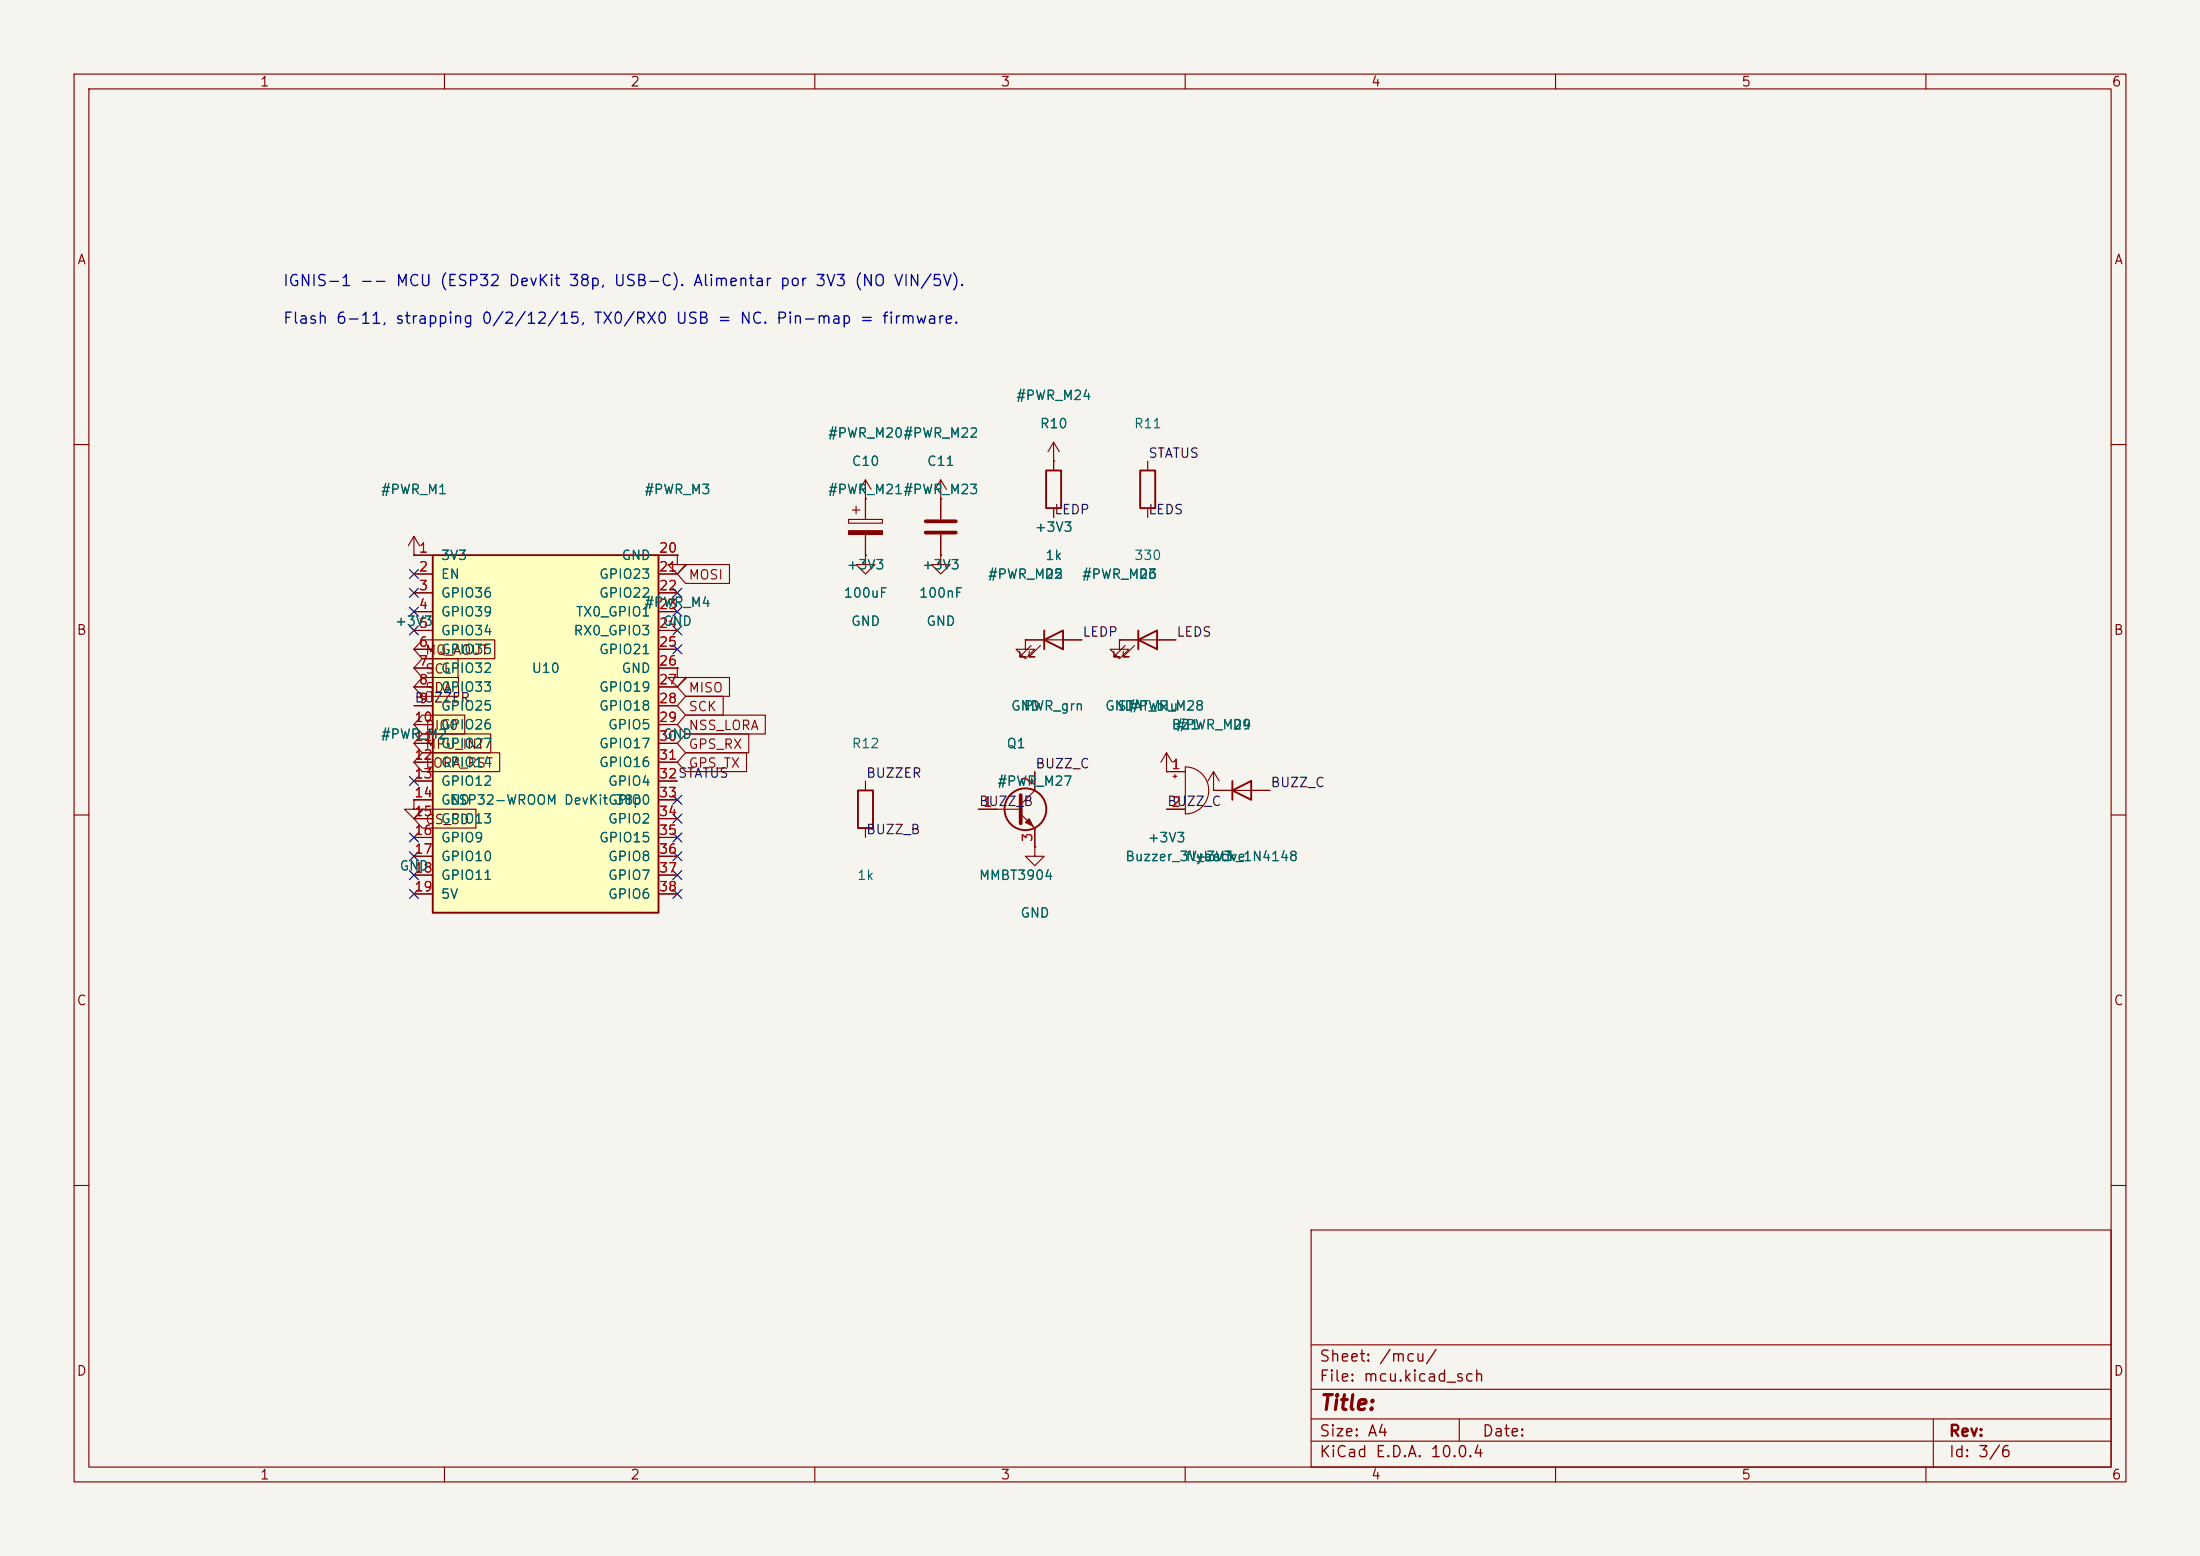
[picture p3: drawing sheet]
<svg xmlns="http://www.w3.org/2000/svg" width="297mm" height="210mm" viewBox="0 0 297 210" stroke-linecap="round" stroke-linejoin="round" font-family="sans-serif">
<path d="M0 0h297v210h-297z" fill="#f5f4ef" stroke="#f5f4ef" stroke-width=".14"/>
<g fill="none" stroke="#840000" stroke-width=".15">
<path d="M10 10h277v190h-277zM12 12h273v186h-273zM60 10v2M110 10v2M160 10v2M210 10v2M260 10v2M142.2 59.7v3.8M142.2 59.7l-.7 1.3M142.2 59.7l.8 1.3M10 60h2M114.6 70.1h4.5v.5h-4.5z"/>
<path d="M115.1 68.8h1M115.6 68.3v1M116.8 74.9v1.3h1.3l-1.3 1.3-1.2-1.3h1.2M116.8 74.9h.1M116.8 67.3h.1M116.8 64.8l-.7 1.2M116.8 64.8l.8 1.2M116.8 64.8v5.3M116.8 72.1v2.8M127 67.3h.1M127 74.9v1.3h1.3l-1.3 1.3-1.3-1.3h1.3M127 74.9h.1"/>
<path d="M127 64.8v5.3M127 72.1v2.8M127 64.8l-.8 1.2M127 64.8l.8 1.2M142.2 62.2h.1M142.2 68.6v1.3M154.9 62.2v1.3M154.9 68.6v1.3M285 60h2M138.4 86.4v1.2h1.3l-1.3 1.3-1.2-1.3h1.2M138.4 86.4h.1M138.4 86.4h7.6"/>
<path d="M139.2 87.1l-1.5 1.5h.7h-.7v-.7M140.5 87.1l-1.6 1.5h.8h-.8v-.7M151.1 86.4v1.2h1.3l-1.3 1.3-1.2-1.3h1.2M151.1 86.4h.1M151.1 86.4h7.6M151.9 87.1l-1.5 1.5h.7h-.7v-.7M153.2 87.1l-1.6 1.5h.8h-.8v-.7M10 110h2M139.7 114.3v1.3h1.3l-1.3 1.2-1.3-1.2h1.3M139.7 114.3h.1M285 110h2M10 160h2"/>
<path d="M177 166h108v32h-108zM285 160h2M60 198v2M110 198v2M160 198v2M177 194.5h108M177 191.5h108M177 187.5h108M177 181.5h108M197 191.5v3M210 198v2M260 198v2"/>
<path d="M261 191.5v6.5"/>
</g>
<path d="M125 70.4h4M125 71.9h4" fill="none" stroke="#840000" stroke-width=".51"/>
<path d="M141.2 63.5h2.1v5.1h-2.1zM153.9 63.5h2.1v5.1h-2.1zM141 86.4l2.5-1.3v2.5zM141 85.1v2.5M153.7 86.4l2.5-1.3v2.5zM153.7 85.1v2.5" fill="none" stroke="#840000" stroke-width=".25"/>
<path d="M114.6 71.6h4.5v.5h-4.5z" fill="#840000" stroke="#840000" stroke-width=".15"/>
<path d="M58.4 74.9h30.5v48.3h-30.5z" fill="#ffffc2"/>
<g fill="none" stroke="#840000" stroke-width=".25">
<path d="M58.4 74.9h30.5v48.3h-30.5zM115.8 106.7h2.1v5.1h-2.1zM166.4 106.7l2.5-1.3v2.6zM166.4 105.4v2.6"/>
<circle cx="138.4" cy="109.2" r="2.82"/>
</g>
<g fill="none" stroke="#840000" stroke-width=".15">
<path d="M55.9 74.9h.1M55.9 74.9h2.5M55.9 77.5h2.5M55.9 72.4l-.8 1.3M55.9 72.4l.7 1.3M55.9 72.4v2.5M88.9 74.9h2.5M88.9 77.5h2.5M91.4 74.9v1.3h1.3l-1.3 1.3-1.2-1.3h1.2M91.4 74.9h.1M92.6 76.2h5.9v2.5h-5.9l-1.2-1.2zM116.8 74.9h.1"/>
<path d="M116.8 67.3h.1M116.8 67.3v2.8M116.8 72.1v2.8M127 67.3h.1M127 74.9h.1M127 67.3v2.8M127 72.1v2.8M142.2 62.2h.1M142.2 62.2v1.3M142.2 68.6v1.3M55.9 80h2.5M55.9 82.6h2.5"/>
<path d="M55.9 85.1h2.5M55.9 87.6h2.5M55.9 90.2h2.5M55.9 92.7h2.5M55.9 95.3h2.5M55.9 97.8h2.5M57 86.4h9.8v2.5h-9.8l-1.1-1.3zM57 88.9h4.8v2.5h-4.8l-1.1-1.2zM57 91.4h4.9v2.6h-4.9l-1.1-1.3zM57 96.5h5.7v2.6h-5.7l-1.1-1.3zM57 99.1h9.2v2.5h-9.2l-1.1-1.3zM88.9 80h2.5"/>
<path d="M88.9 82.6h2.5M88.9 85.1h2.5M88.9 87.6h2.5M88.9 90.2h2.5M88.9 92.7h2.5M88.9 95.3h2.5M88.9 97.8h2.5M91.4 90.2v1.2h1.3l-1.3 1.3-1.2-1.3h1.2M91.4 90.2h.1M92.6 96.5h10.7v2.6h-10.7l-1.2-1.3zM92.6 99.1h8.5v2.5h-8.5l-1.2-1.3zM92.6 94h5v2.5h-5l-1.2-1.2z"/>
<path d="M92.6 91.4h5.9v2.6h-5.9l-1.2-1.3zM138.4 86.4h.1M138.4 86.4h2.6M143.5 86.4h2.5M151.1 86.4h.1M151.1 86.4h2.6M156.2 86.4h2.5M55.9 108v1.2h1.2l-1.2 1.3-1.3-1.3h1.3M55.9 108h.1M55.9 100.3h2.5M55.9 102.9h2.5M55.9 105.4h2.5"/>
<path d="M55.9 108h2.5M55.9 110.5h2.5M55.9 113h2.5M55.9 115.6h2.5M55.9 118.1h2.5M57 101.6h10.5v2.5h-10.5l-1.1-1.2zM57 109.2h7.3v2.6h-7.3l-1.1-1.3zM88.9 100.3h2.5M88.9 102.9h2.5M88.9 105.4h2.5M88.9 108h2.5M88.9 110.5h2.5"/>
<path d="M88.9 113h2.5M88.9 115.6h2.5M88.9 118.1h2.5M92.6 101.6h8.2v2.5h-8.2l-1.2-1.2zM116.8 105.4v1.3M116.8 111.8v1.2M132.1 109.2h5.7M137.8 109.9l1.9 1.9v2.5M139.7 114.3h.1M139.7 104.1v2.6l-1.9 1.9M157.5 104.1h.1M157.5 109.2h2.5"/>
<path d="M157.5 101.6l-.8 1.3M157.5 101.6l.7 1.3M157.5 101.6v2.5M157.5 104.1h2.5M158.4 104.8h.5M158.6 104.5v.5M160 103.5a3.2 3.2 0 0 1 3.2 3.2 3.2 3.2 0 0 1-3.2 3.2zM163.8 106.7h.1M163.8 104.1l-.7 1.3M163.8 104.1l.8 1.3M163.8 104.1v2.6M163.8 106.7h7.6"/>
<path d="M55.9 120.7h2.5M88.9 120.7h2.5"/>
</g>
<path d="M137.8 107.3v3.8" fill="none" stroke="#840000" stroke-width=".51"/>
<path d="M138.4 111l.5-.5 .5 1z" fill="#840000" stroke="#840000" stroke-width=".15"/>
<g fill="none" stroke="#000084" stroke-width=".15">
<path d="M55.3 79.4l1.2 1.2M55.3 76.9l1.2 1.2M56.5 79.4l-1.2 1.2M56.5 76.9l-1.2 1.2M90.8 79.4l1.2 1.2M92 79.4l-1.2 1.2M55.3 84.5l1.2 1.2M55.3 81.9l1.2 1.3M56.5 84.5l-1.2 1.2M56.5 81.9l-1.2 1.3M90.8 81.9l1.2 1.3M90.8 87l1.2 1.2"/>
<path d="M90.8 84.5l1.2 1.2M92 81.9l-1.2 1.3M92 87l-1.2 1.2M92 84.5l-1.2 1.2M55.3 104.8l1.2 1.2M55.3 112.4l1.2 1.2M55.3 115l1.2 1.2M55.3 117.5l1.2 1.2M56.5 117.5l-1.2 1.2M56.5 104.8l-1.2 1.2M56.5 112.4l-1.2 1.2M56.5 115l-1.2 1.2"/>
<path d="M90.8 109.9l1.2 1.2M90.8 107.3l1.2 1.3M90.8 117.5l1.2 1.2M90.8 115l1.2 1.2M90.8 112.4l1.2 1.2M92 109.9l-1.2 1.2M92 107.3l-1.2 1.3M92 117.5l-1.2 1.2M92 115l-1.2 1.2M92 112.4l-1.2 1.2M55.3 120l1.2 1.3M56.5 120l-1.2 1.3"/>
<path d="M90.8 120l1.2 1.3M92 120l-1.2 1.3"/>
</g>
<text font-size="2" fill="#840000" x="178" y="190.8">Title:</text>
<g font-size="1.5" fill="#0000c2">
<text x="38.1" y="39">IGNIS-1 -- MCU (ESP32 DevKit 38p, USB-C). Alimentar por 3V3 (NO VIN/5V).</text>
<text x="38.1" y="44.1">Flash 6-11, strapping 0/2/12/15, TX0/RX0 USB = NC. Pin-map = firmware.</text>
</g>
<g font-size="1.5" fill="#840000">
<text x="178" y="184.2">Sheet: /mcu/</text>
<text x="178" y="186.9">File: mcu.kicad_sch</text>
<text x="178" y="197.1">KiCad E.D.A. 10.0.4</text>
<text x="178" y="194.3">Size: A4</text>
<text x="200" y="194.3">Date:</text>
<text x="263" y="194.3">Rev:</text>
<text x="263" y="197.1">Id: 3/6</text>
</g>
<g font-size="1.3" fill="#840000">
<text x="35" y="12">1</text>
<text x="85" y="12">2</text>
<text x="135" y="12">3</text>
<text x="185" y="12">4</text>
<text x="235" y="12">5</text>
<text x="285" y="12">6</text>
<text x="10.3" y="36">A</text>
<text x="285.3" y="36">A</text>
<text x="92.9" y="78.5">MOSI</text>
<text x="10.3" y="86">B</text>
<text x="57.3" y="88.7">MQ_AOUT</text>
<text x="285.3" y="86">B</text>
<text x="57.3" y="91.2">SCL</text>
<text x="57.3" y="93.8">SDA</text>
<text x="92.9" y="93.8">MISO</text>
<text x="57.3" y="98.9">DIO0</text>
<text x="57.3" y="101.4">MPU_INT</text>
<text x="92.9" y="98.9">NSS_LORA</text>
<text x="92.9" y="101.4">GPS_RX</text>
<text x="92.9" y="96.3">SCK</text>
<text x="57.3" y="103.9">LORA_RST</text>
<text x="92.9" y="103.9">GPS_TX</text>
<text x="57.3" y="111.6">CS_SD</text>
<text x="10.3" y="136">C</text>
<text x="285.3" y="136">C</text>
<text x="10.3" y="186">D</text>
<text x="285.3" y="186">D</text>
<text x="35" y="200">1</text>
<text x="85" y="200">2</text>
<text x="135" y="200">3</text>
<text x="185" y="200">4</text>
<text x="235" y="200">5</text>
<text x="285" y="200">6</text>
</g>
<g font-size="1.3" fill="#006464">
<text x="111.7" y="59.4">#PWR_M20#PWR_M22</text>
<text x="137.1" y="54.3">#PWR_M24</text>
<text x="140.3" y="58.1">R10</text>
<text x="153" y="58.1">R11</text>
<text x="114.9" y="63.2">C10</text>
<text x="125.1" y="63.2">C11</text>
<text x="51.3" y="67">#PWR_M1</text>
<text x="86.9" y="67">#PWR_M3</text>
<text x="111.7" y="67">#PWR_M21#PWR_M23</text>
<text x="59.4" y="75.9">3V3</text>
<text x="83.8" y="75.9">GND</text>
<text x="114.2" y="77.2">+3V3</text>
<text x="124.4" y="77.2">+3V3</text>
<text x="139.6" y="72.1">+3V3</text>
<text x="141" y="75.9">1k</text>
<text x="153" y="75.9">330</text>
<text x="59.4" y="78.4">EN</text>
<text x="59.4" y="81">GPIO36</text>
<text x="59.4" y="83.5">GPIO39</text>
<text x="77.6" y="83.5">TX0_GPIO1</text>
<text x="80.8" y="78.4">GPIO23</text>
<text x="80.8" y="81">GPIO22</text>
<text x="86.9" y="82.3">#PWR_M4</text>
<text x="113.8" y="81">100uF</text>
<text x="124" y="81">100nF</text>
<text x="133.3" y="78.4">#PWR_M25</text>
<text x="140.9" y="78.4">D2</text>
<text x="146" y="78.4">#PWR_M26</text>
<text x="153.6" y="78.4">D3</text>
<text x="53.2" y="84.8">+3V3</text>
<text x="59.4" y="86.1">GPIO34</text>
<text x="59.4" y="88.6">GPIO35</text>
<text x="77.3" y="86.1">RX0_GPIO3</text>
<text x="80.8" y="88.6">GPIO21</text>
<text x="89.4" y="84.8">GND</text>
<text x="114.8" y="84.8">GND</text>
<text x="125" y="84.8">GND</text>
<text x="59.4" y="91.1">GPIO32</text>
<text x="59.4" y="93.7">GPIO33</text>
<text x="71.7" y="91.1">U10</text>
<text x="80.8" y="93.7">GPIO19</text>
<text x="83.8" y="91.1">GND</text>
<text x="51.3" y="100">#PWR_M2</text>
<text x="59.4" y="96.2">GPIO25</text>
<text x="59.4" y="98.8">GPIO26</text>
<text x="59.4" y="101.3">GPIO27</text>
<text x="80.8" y="96.2">GPIO18</text>
<text x="80.8" y="101.3">GPIO17</text>
<text x="82" y="98.8">GPIO5</text>
<text x="89.4" y="100">GND</text>
<text x="114.9" y="101.3">R12</text>
<text x="135.8" y="101.3">Q1</text>
<text x="136.4" y="96.2">GND</text>
<text x="138.1" y="96.2">PWR_grn</text>
<text x="149.1" y="96.2">GND</text>
<text x="150.8" y="96.2">STAT_blu</text>
<text x="152.3" y="96.2">#PWR_M28</text>
<text x="158.1" y="98.8">BZ1</text>
<text x="158.7" y="98.8">#PWR_M29</text>
<text x="166.3" y="98.8">D4</text>
<text x="59.4" y="103.8">GPIO14</text>
<text x="59.4" y="106.4">GPIO12</text>
<text x="80.8" y="103.8">GPIO16</text>
<text x="82" y="106.4">GPIO4</text>
<text x="134.5" y="106.4">#PWR_M27</text>
<text x="59.4" y="108.9">GND</text>
<text x="59.4" y="111.5">GPIO13</text>
<text x="60.6" y="108.9">ESP32-WROOM DevKitGPIO0</text>
<text x="82" y="111.5">GPIO2</text>
<text x="82.9" y="108.9">38p</text>
<text x="53.8" y="117.8">GND</text>
<text x="59.4" y="114">GPIO9</text>
<text x="59.4" y="116.5">GPIO10</text>
<text x="59.4" y="119.1">GPIO11</text>
<text x="80.8" y="114">GPIO15</text>
<text x="82" y="116.5">GPIO8</text>
<text x="82" y="119.1">GPIO7</text>
<text x="115.6" y="119.1">1k</text>
<text x="132.1" y="119.1">MMBT3904</text>
<text x="151.8" y="116.5">Buzzer_3V_active</text>
<text x="154.8" y="114">+3V3</text>
<text x="160" y="116.5">flyback_1N4148</text>
<text x="161.2" y="116.5">+3V3</text>
<text x="59.4" y="121.6">5V</text>
<text x="82" y="121.6">GPIO6</text>
<text x="137.7" y="124.2">GND</text>
</g>
<g font-size="1.3" fill="#0f0f0f">
<text x="154.9" y="62.1">STATUS</text>
<text x="142.2" y="69.7">LEDP</text>
<text x="154.9" y="69.7">LEDS</text>
<text x="146" y="86.2">LEDP</text>
<text x="158.7" y="86.2">LEDS</text>
<text x="55.9" y="95.1">BUZZER</text>
<text x="116.8" y="105.3">BUZZER</text>
<text x="139.7" y="104">BUZZ_C</text>
<text x="171.4" y="106.6">BUZZ_C</text>
<text x="116.8" y="112.9">BUZZ_B</text>
<text x="132.1" y="109.1">BUZZ_B</text>
<text x="157.5" y="109.1">BUZZ_C</text>
</g>
<g font-size="1.3" fill="#a90000">
<text x="56.4" y="74.9">1</text>
<text x="56.4" y="77.4">2</text>
<text x="88.9" y="74.9">20</text>
<text x="88.9" y="77.4">21</text>
<text x="56.4" y="80">3</text>
<text x="56.4" y="82.5">4</text>
<text x="88.9" y="80">22</text>
<text x="88.9" y="82.5">23</text>
<text x="56.4" y="85.1">5</text>
<text x="56.4" y="87.6">6</text>
<text x="88.9" y="85.1">24</text>
<text x="88.9" y="87.6">25</text>
<text x="56.4" y="90.1">7</text>
<text x="56.4" y="92.7">8</text>
<text x="56.4" y="95.2">9</text>
<text x="88.9" y="90.1">26</text>
<text x="88.9" y="92.7">27</text>
<text x="88.9" y="95.2">28</text>
<text x="55.8" y="97.8">10</text>
<text x="55.8" y="100.3">11</text>
<text x="88.9" y="97.8">29</text>
<text x="88.9" y="100.3">30</text>
<text x="55.8" y="102.8">12</text>
<text x="55.8" y="105.4">13</text>
<text x="55.8" y="107.9">14</text>
<text x="88.9" y="102.8">31</text>
<text x="88.9" y="105.4">32STATUS</text>
<text x="88.9" y="107.9">33</text>
<text x="88.9" y="105.4">32</text>
<text x="139.7" y="106.1" transform="rotate(-90 139.7 106.1)">2</text>
<text x="158" y="104.1">1</text>
<text x="55.8" y="110.5">15</text>
<text x="55.8" y="113">16</text>
<text x="88.9" y="110.5">34</text>
<text x="88.9" y="113">35</text>
<text x="132.6" y="109.2">1</text>
<text x="139.7" y="113.7" transform="rotate(-90 139.7 113.7)">3</text>
<text x="158" y="109.2">2</text>
<text x="55.8" y="115.5">17</text>
<text x="55.8" y="118.1">18</text>
<text x="88.9" y="115.5">36</text>
<text x="88.9" y="118.1">37</text>
<text x="55.8" y="120.6">19</text>
<text x="88.9" y="120.6">38</text>
</g>
</svg>
